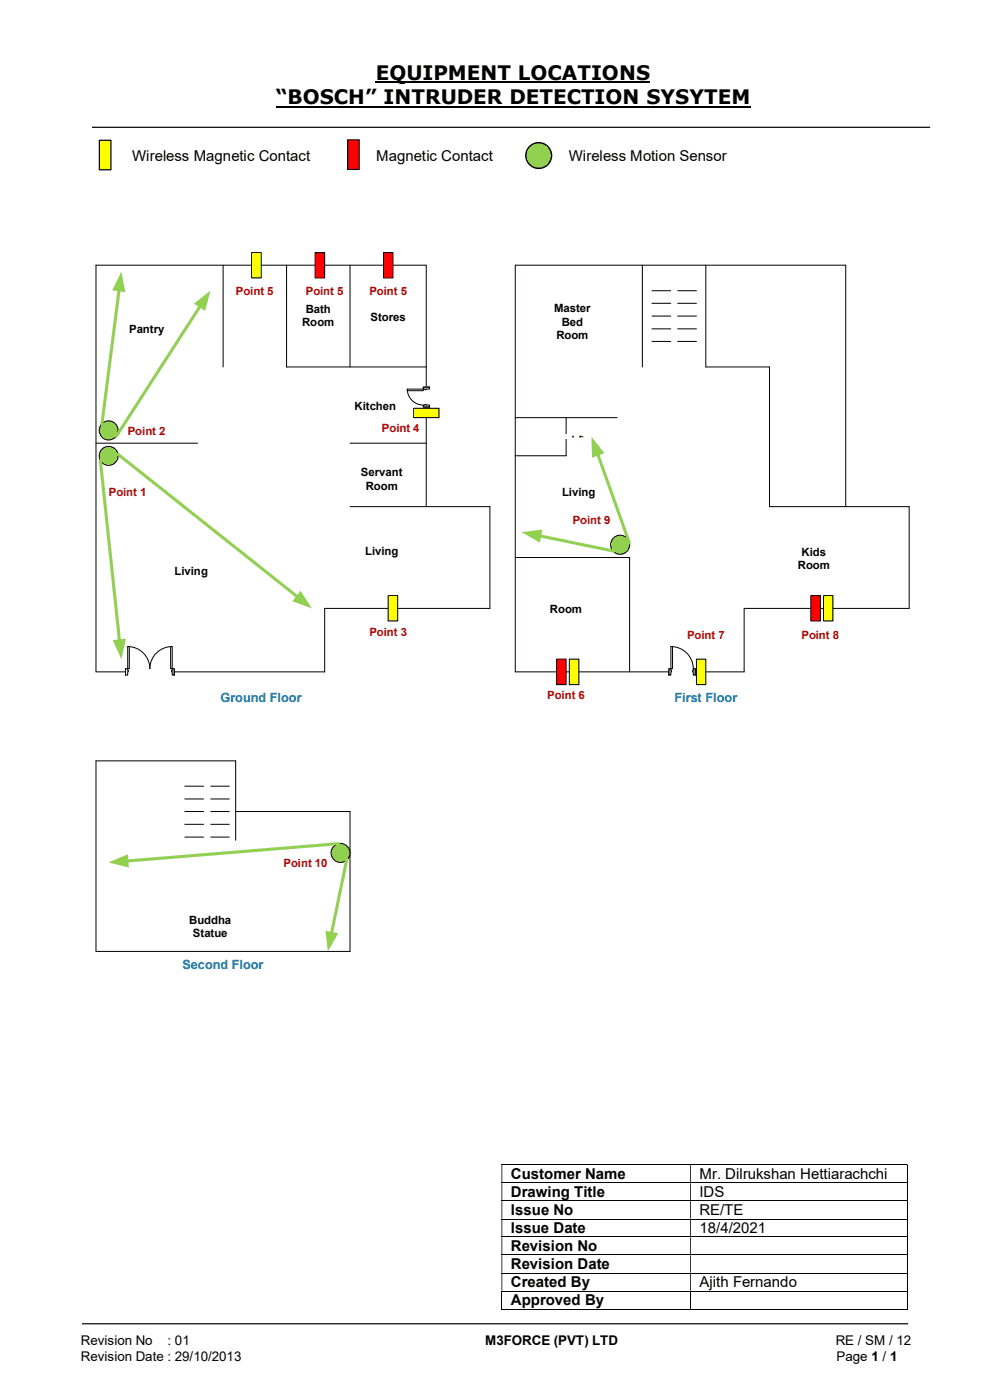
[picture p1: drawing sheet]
<svg xmlns="http://www.w3.org/2000/svg" width="210mm" height="297mm" viewBox="0 0 210 297" stroke-linecap="round" stroke-linejoin="round" font-family="sans-serif">
<path d="M79.7 17.5h58.2M58.5 22.6h100.7" fill="none" stroke="#000" stroke-width=".42"/>
<path d="M19.5 27h177.8M17.4 280.8h175.3" fill="none" stroke="#000" stroke-width=".25"/>
<g fill="none" stroke="#000" stroke-width=".21">
<path d="M106.4 247.1h86M106.4 251h86M106.4 254.8h86M106.4 258.6h86M192.5 247.2v3.7M192.5 251v3.7M192.5 254.8v3.7M192.5 258.7v3.6M106.4 262.4h86M106.4 266.2h86M106.4 270.1h86M106.4 273.9h86"/>
<path d="M106.4 277.7h40M106.5 274v3.8M146.5 274v3.8M146.6 277.7h45.8M192.5 262.5v3.6M192.5 266.3v3.7M192.5 270.2v3.6M192.5 274v3.8"/>
</g>
<g fill="#000">
<path d="M192.4 247h.2v.2h-.2zM106.4 247.2h.2v3.7h-.2zM146.4 247.2h.2v3.7h-.2z" fill-rule="evenodd"/>
<path d="M192.4 250.9h.2v.1h-.2zM106.4 251h.2v3.7h-.2zM146.4 251h.2v3.7h-.2z" fill-rule="evenodd"/>
<path d="M192.4 254.7h.2v.1h-.2zM106.4 254.8h.2v3.7h-.2zM146.4 254.8h.2v3.7h-.2z" fill-rule="evenodd"/>
<path d="M192.4 258.5h.2v.2h-.2zM106.4 258.7h.2v3.6h-.2zM146.4 258.7h.2v3.6h-.2z" fill-rule="evenodd"/>
<path d="M192.4 262.3h.2v.2h-.2zM106.4 262.5h.2v3.6h-.2zM146.4 262.5h.2v3.6h-.2z" fill-rule="evenodd"/>
<path d="M192.4 266.1h.2v.2h-.2zM106.4 266.3h.2v3.7h-.2zM146.4 266.3h.2v3.7h-.2z" fill-rule="evenodd"/>
<path d="M192.4 270h.2v.2h-.2zM106.4 270.2h.2v3.6h-.2zM146.4 270.2h.2v3.6h-.2z" fill-rule="evenodd"/>
</g>
<path d="M192.4 273.8h.2v.2h-.2zM192.4 277.7h.2v.1h-.2z" fill="#000"/>
<path d="M73.7 29.7h2.5v6.2h-2.5z" fill="#f00"/>
<path d="M73.7 29.7h2.5v6.2h-2.5z" fill="none" stroke="#000" stroke-width=".25"/>
<circle cx="114.3" cy="33" r="2.73" fill="#92d050"/>
<circle cx="114.3" cy="33" r="2.73" fill="none" stroke="#000" stroke-width=".3"/>
<path d="M21.1 29.8h2.4v6.2h-2.4z" fill="#ff0"/>
<path d="M21.1 29.8h2.4v6.2h-2.4z" fill="none" stroke="#000" stroke-width=".25"/>
<path d="M120.1 88.6v8.1M103.9 107.5v21.6M68.9 129.1v13.4M50 161.4h-29.6v40.4M74.3 172.2v29.6" fill="none" stroke="#000" stroke-width=".21"/>
<path d="M115.8 92.2h8.6v1h-8.6z" fill="#fff"/>
<path d="M47.3 56.3v21.6M60.8 56.3v21.6h29.6M74.3 56.3v21.6M149.7 77.9h13.5v29.6M20.4 94h21.5M74.3 94h16.1M109.3 96.7h10.8M74.3 107.5h29.6M90.4 107.5v-51.2h-70v86.2h48.5M133.6 118.3v24.2M68.9 129.1h35" fill="none" stroke="#000" stroke-width=".21"/>
<circle cx="23" cy="96.7" r="2.02" fill="#92d050"/>
<circle cx="23" cy="96.7" r="2.02" fill="none" stroke="#000" stroke-width=".21"/>
<path d="M21.3 97.7l4.1 38.3" fill="none" stroke="#92d050" stroke-width=".64"/>
<path d="M23.9 135.8l2.8-.3-1 4.3z" fill="#92d050"/>
<path d="M87.8 86.6h5.3v2h-5.3z" fill="#ff0"/>
<path d="M87.8 86.6h5.3v2h-5.3z" fill="none" stroke="#000" stroke-width=".21"/>
<path d="M81.4 53.6h2v5.4h-2z" fill="#f00"/>
<path d="M81.4 53.6h2v5.4h-2z" fill="none" stroke="#000" stroke-width=".21"/>
<path d="M66.8 53.6h2.1v5.4h-2.1z" fill="#f00"/>
<path d="M66.8 53.6h2.1v5.4h-2.1z" fill="none" stroke="#000" stroke-width=".21"/>
<path d="M53.4 53.6h2v5.4h-2z" fill="#ff0"/>
<path d="M53.4 53.6h2v5.4h-2z" fill="none" stroke="#000" stroke-width=".21"/>
<path d="M82.3 126.4h2.1v5.3h-2.1z" fill="#ff0"/>
<path d="M82.3 126.4h2.1v5.3h-2.1z" fill="none" stroke="#000" stroke-width=".21"/>
<circle cx="23" cy="91.3" r="2.02" fill="#92d050"/>
<circle cx="23" cy="91.3" r="2.02" fill="none" stroke="#000" stroke-width=".21"/>
<path d="M25.1 96.4l38.1 30.3" fill="none" stroke="#92d050" stroke-width=".64"/>
<path d="M63.8 125.3l2.4 3.8-4.2-1.5z" fill="#92d050"/>
<path d="M42.5 64.9l-17.8 27.6" fill="none" stroke="#92d050" stroke-width=".64"/>
<path d="M41.1 64.4l3.5-2.7-1.1 4.3z" fill="#92d050"/>
<path d="M25.3 61.4l-3.7 28.5" fill="none" stroke="#92d050" stroke-width=".64"/>
<path d="M25.7 57.6l.9 4.4-2.8-.4z" fill="#92d050"/>
<path d="M26.6 141.8h10.4v1.5h-10.4z" fill="#fff"/>
<path d="M26.6 141.8h10.4v1.5h-10.4z" fill="none" stroke="#fff" stroke-width=".21"/>
<path d="M36.5 141.9v1.3h.5v-1.3zM26.6 141.9h.5v1.3h-.5z" fill-rule="evenodd" fill="#fff"/>
<path d="M27.1 142.2v-.3h-.5v1.3h.5v-.7M36.5 142.2v-.3h.5v1.3h-.5v-.7" fill="none" stroke="#000" stroke-width=".21"/>
<path d="M36.4 142.2v.3h.1v-.3zM27.1 142.2h.1v.3h-.1z" fill-rule="evenodd" fill="#fff"/>
<path d="M27.1 137.2a4.7 4.7 0 0 1 4.7 4.7 4.7 4.7 0 0 1 4.7-4.7M26.6 141.9v1.3M27.1 142.2h.1v.3h-.1M36.5 142.2h-.1v.3h.1M37 141.9v1.3" fill="none" stroke="#000" stroke-width=".21"/>
<path d="M27.1 137.2h.3v4.7h-.3z" fill="#fff"/>
<path d="M27.1 137.2h.3v4.7h-.3z" fill="none" stroke="#000" stroke-width=".21"/>
<path d="M36.2 137.2h.3v4.7h-.3z" fill="#fff"/>
<path d="M36.2 137.2h.3v4.7h-.3z" fill="none" stroke="#000" stroke-width=".21"/>
<path d="M89.7 82.1h1.4v4.3h-1.4z" fill="#fff"/>
<path d="M89.7 82.1h1.4v4.3h-1.4z" fill="none" stroke="#fff" stroke-width=".21"/>
<path d="M89.8 82.1v.4h1.3v-.4zM89.8 85.9h1.3v.5h-1.3z" fill-rule="evenodd" fill="#fff"/>
<path d="M90.1 82.5h-.3v-.4h1.3v.4h-.7M90.1 85.9h-.3v.5h1.3v-.5h-.7" fill="none" stroke="#000" stroke-width=".21"/>
<path d="M90.1 82.6v.1h.3v-.1zM90.1 85.8h.3v.1h-.3z" fill-rule="evenodd" fill="#fff"/>
<path d="M86.4 82.5a3.4 3.4 0 0 0 3.4 3.4M89.8 82.1h1.3M89.8 86.4h1.3M90.1 82.6v.1h.3v-.1M90.1 85.9v-.1h.3v.1" fill="none" stroke="#000" stroke-width=".21"/>
<path d="M86.4 82.5h3.4v.4h-3.4z" fill="#fff"/>
<path d="M136.3 56.3v21.6M149.7 56.3v21.6M86.4 82.5h3.4v.4h-3.4zM109.3 88.6h21.6M163.2 107.5h29.7v21.6h-35v13.4h-48.6v-86.2h70.1v51.2" fill="none" stroke="#000" stroke-width=".21"/>
<circle cx="131.5" cy="115.6" r="2.02" fill="#92d050"/>
<circle cx="131.5" cy="115.6" r="2.02" fill="none" stroke="#000" stroke-width=".21"/>
<path d="M114.4 113.7l15.8 3.2" fill="none" stroke="#92d050" stroke-width=".64"/>
<path d="M110.7 112.9l4.4-.5-.6 2.7z" fill="#92d050"/>
<path d="M126.8 96.3l6.7 18.9" fill="none" stroke="#92d050" stroke-width=".64"/>
<path d="M125.5 92.7l2.7 3.4-2.6 1z" fill="#92d050"/>
<path d="M138.3 61.7h4M138.3 72.4h4M138.3 69.8h4M138.3 67.1h4M138.3 64.3h4M143.8 61.7h3.9M143.8 72.4h3.9M143.8 69.8h3.9M143.8 67.1h3.9M143.8 64.3h3.9M109.3 118.3h24.3" fill="none" stroke="#000" stroke-width=".21"/>
<path d="M174.7 126.4h2v5.3h-2z" fill="#ff0"/>
<path d="M174.7 126.4h2v5.3h-2z" fill="none" stroke="#000" stroke-width=".21"/>
<path d="M172 126.4h2v5.3h-2z" fill="#f00"/>
<path d="M172 126.4h2v5.3h-2z" fill="none" stroke="#000" stroke-width=".21"/>
<path d="M120.8 139.8h2v5.4h-2z" fill="#ff0"/>
<path d="M120.8 139.8h2v5.4h-2z" fill="none" stroke="#000" stroke-width=".21"/>
<path d="M118.1 139.8h2v5.4h-2z" fill="#f00"/>
<path d="M118.1 139.8h2v5.4h-2z" fill="none" stroke="#000" stroke-width=".21"/>
<path d="M147.7 139.8h2v5.4h-2z" fill="#ff0"/>
<path d="M147.7 139.8h2v5.4h-2z" fill="none" stroke="#000" stroke-width=".21"/>
<path d="M141.9 141.8h5.6v1.5h-5.6z" fill="#fff"/>
<path d="M141.9 141.8h5.6v1.5h-5.6z" fill="none" stroke="#fff" stroke-width=".21"/>
<path d="M141.9 141.9h.4v1.3h-.4zM147.1 141.9v1.3h.4v-1.3z" fill-rule="evenodd" fill="#fff"/>
<path d="M142.3 142.2v-.3h-.4v1.3h.4v-.7M147.1 142.2v-.3h.4v1.3h-.4v-.7" fill="none" stroke="#000" stroke-width=".21"/>
<path d="M142.3 142.2h.2v.3h-.2zM146.9 142.2v.3h.2v-.3z" fill-rule="evenodd" fill="#fff"/>
<path d="M142.3 137.2a4.7 4.7 0 0 1 4.8 4.7M141.9 141.9v1.3M142.3 142.2h.2v.3h-.2M147.1 142.2h-.2v.3h.2M147.5 141.9v1.3" fill="none" stroke="#000" stroke-width=".21"/>
<path d="M142.3 137.2h.4v4.7h-.4z" fill="#fff"/>
<g fill="none" stroke="#000" stroke-width=".21">
<path d="M142.3 137.2h.4v4.7h-.4zM39.2 172.2h4M39.2 166.8h4M39.2 177.6h4M39.2 174.9h4M39.2 169.5h4M44.7 172.2h3.9M44.7 166.8h3.9M44.7 177.6h3.9M44.7 174.9h3.9M44.7 169.5h3.9M50 172.2h24.3"/>
<path d="M50 161.4v16.9M20.4 201.8h53.9"/>
</g>
<circle cx="72.2" cy="181" r="2.01" fill="#92d050"/>
<circle cx="72.2" cy="181" r="2.01" fill="none" stroke="#000" stroke-width=".21"/>
<path d="M73.6 182.3l-3.3 15.8" fill="none" stroke="#92d050" stroke-width=".64"/>
<path d="M69 197.4l2.8 .6-2.2 3.8z" fill="#92d050"/>
<path d="M71.8 179l-44.9 3.7" fill="none" stroke="#92d050" stroke-width=".64"/>
<path d="M23 183l4.1-1.8 .2 2.8z" fill="#92d050"/>
<g font-size="4.2">
<text x="79.7" y="17">EQUIPMENT LOCATIONS</text>
<text x="58.5" y="22.1">“BOSCH” INTRUDER DETECTION SYSYTEM</text>
</g>
<text font-size="3.6" x="123.3" y="93.1" transform="rotate(-90 123.3 93.1)">;</text>
<g font-size="3.2">
<text x="28" y="34.1">Wireless Magnetic Contact</text>
<text x="79.8" y="34.1">Magnetic Contact</text>
<text x="120.6" y="34.1">Wireless Motion Sensor</text>
<text x="108.4" y="250.2">Customer Name</text>
<text x="148.4" y="250.2">Mr. Dilrukshan Hettiarachchi</text>
<text x="108.4" y="254">Drawing Title</text>
<text x="108.4" y="257.8">Issue No</text>
<text x="148.4" y="254">IDS</text>
<text x="148.4" y="257.8">RE/TE</text>
<text x="108.4" y="261.7">Issue Date</text>
<text x="148.4" y="261.7">18/4/2021</text>
<text x="108.4" y="265.5">Revision No</text>
<text x="108.4" y="269.3">Revision Date</text>
<text x="108.4" y="273.1">Created By</text>
<text x="148.4" y="273.1">Ajith Fernando</text>
<text x="108.4" y="276.9">Approved By</text>
</g>
<g font-size="2.8">
<text x="17.1" y="285.4">Revision No</text>
<text x="35.5" y="285.4">: 01</text>
<text x="102.9" y="285.4">M3FORCE (PVT) LTD</text>
<text x="177.3" y="285.4">RE / SM / 12</text>
<text x="17.1" y="288.7">Revision Date : 29/10/2013</text>
<text x="177.5" y="288.7">Page 1 / 1</text>
</g>
<g font-size="2.7" fill="#0070c0">
<text x="46.8" y="149">Ground Floor</text>
<text x="143.1" y="149">First Floor</text>
<text x="38.7" y="205.6">Second Floor</text>
</g>
<g font-size="2.4" fill="#c00000">
<text x="50" y="62.7">Point 5</text>
<text x="64.9" y="62.7">Point 5</text>
<text x="78.4" y="62.7">Point 5</text>
<text x="27.1" y="92.3">Point 2</text>
<text x="81" y="91.7">Point 4</text>
<text x="23.1" y="105.2">Point 1</text>
<text x="121.5" y="111.2">Point 9</text>
<text x="78.4" y="134.8">Point 3</text>
<text x="145.8" y="135.5">Point 7</text>
<text x="170" y="135.5">Point 8</text>
<text x="116.1" y="148.3">Point 6</text>
<text x="60.2" y="184">Point 10</text>
</g>
<g font-size="2.4">
<text x="27.4" y="70.7">Pantry</text>
<text x="64.1" y="69.2">Room</text>
<text x="64.9" y="66.3">Bath</text>
<text x="78.6" y="68.1">Stores</text>
<text x="117.6" y="66.2">Master</text>
<text x="118" y="72">Room</text>
<text x="119.2" y="69.1">Bed</text>
<text x="75.2" y="86.9">Kitchen</text>
<text x="76.6" y="101">Servant</text>
<text x="77.6" y="103.9">Room</text>
<text x="119.3" y="105.2">Living</text>
<text x="77.5" y="117.6">Living</text>
<text x="170.1" y="117.9">Kids</text>
<text x="37" y="122">Living</text>
<text x="169.2" y="120.7">Room</text>
<text x="116.7" y="130">Room</text>
<text x="40.1" y="196">Buddha</text>
<text x="40.9" y="198.9">Statue</text>
</g>
</svg>
